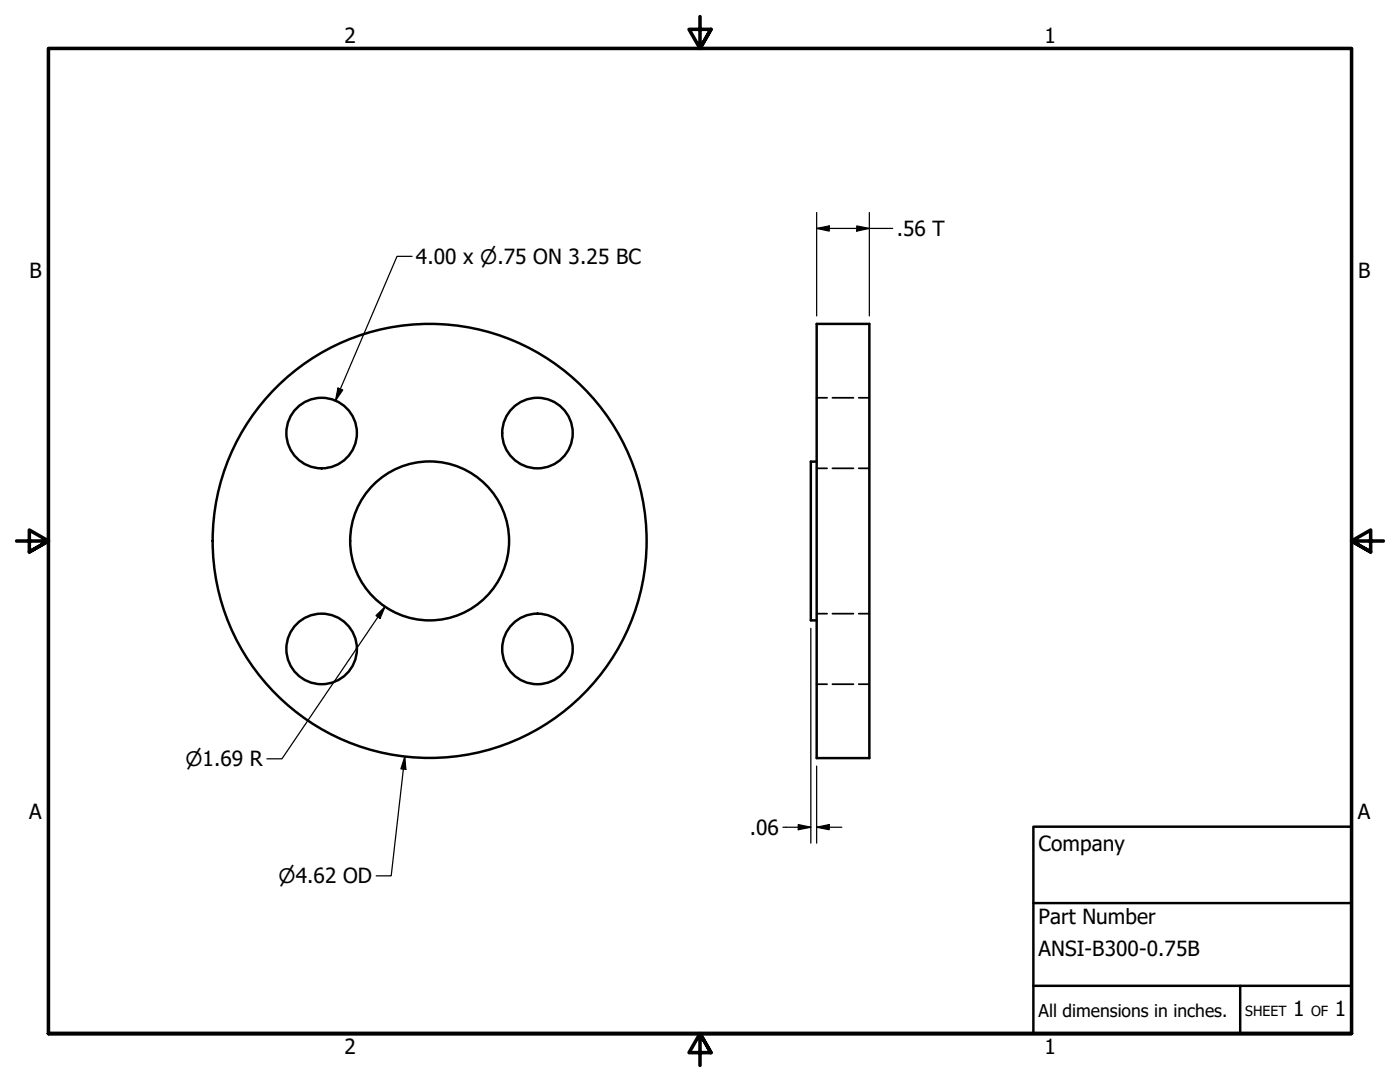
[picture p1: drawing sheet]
<svg xmlns="http://www.w3.org/2000/svg" width="279mm" height="216mm" viewBox="0 0 279 216" stroke-linecap="round" stroke-linejoin="round" font-family="sans-serif">
<!-- layer: Visible (ANSI) -->
<g fill="none" stroke="#000" stroke-width=".49">
<path d="M163 64.6h10.5v86.7h-10.5zM163 92.1h-1.2v31.7h1.2"/>
<circle cx="64.2" cy="86.4" r="7"/>
<circle cx="107.3" cy="86.4" r="7"/>
<circle cx="85.7" cy="107.9" r="15.9"/>
<circle cx="85.7" cy="107.9" r="43.3"/>
<circle cx="64.2" cy="129.5" r="7"/>
<circle cx="107.3" cy="129.5" r="7"/>
</g>
<!-- layer: Hidden (ANSI) -->
<path d="M163 79.4h2.1M166.1 79.4h4.2M171.4 79.4h2.1M163 93.5h2.1M166.1 93.5h4.2M171.4 93.5h2.1M163 136.5h2.1M163 122.4h2.1M166.1 136.5h4.2M166.1 122.4h4.2M171.4 136.5h2.1M171.4 122.4h2.1" fill="none" stroke="#000" stroke-width=".35"/>
<!-- layer: Border (ANSI) -->
<path d="M139.7 3.3v6.4l-2.2-3.8h4.4l-2.2 3.8 2.2-3.8M3.3 107.9h6.4l-3.8-2.1v4.3l3.8-2.2-3.8 2.2M276.1 107.9h-6.4l3.8-2.1v4.3l-3.8-2.2 3.8 2.2M9.7 206.2v-196.5h260v196.5h-260h260M141.9 210l-2.2-3.8 2.2 3.8h-4.4l2.2-3.8v6.4" fill="none" stroke="#000" stroke-width=".71"/>
<!-- layer: Title (ANSI) -->
<path d="M206.2 165h63.5v41.2h-63.5zM206.2 196.7h63.5M206.2 180.2h63.5M247.5 196.7v9.5" fill="none" stroke="#000" stroke-width=".49"/>
<!-- layer: Dimension (ANSI) -->
<g fill="none" stroke="#000" stroke-width=".25">
<path d="M82.2 51.2h-3l-12.2 28.7M163 45.6l2.5-.5v1zM163 45.6h15.2M163 42.4v20.6M171 45.1l2.5 .5-2.5 .5zM173.5 42.4v20.6M67.5 77.4l.9 .4-1.4 2.1zM75 122.8l1.8-1.7-1 2.3zM76.8 121.1l-20.5 30.3h-3M161.8 125.4v42.8M80.8 151l.2 2.5-1-.1zM80.8 151l-2.7 23.8h-3"/>
<path d="M163 152.9v15.3M156.2 165.1h5.6M159.3 164.5l2.5 .6-2.5 .5zM163 165.1l2.5-.6v1.1zM163 165.1h5"/>
</g>
<g fill="#000">
<path d="M163 45.6l2.5-.5v1z" fill-rule="evenodd"/>
<path d="M171 45.1l2.5 .5-2.5 .5z" fill-rule="evenodd"/>
<path d="M67.5 77.4l.9 .4-1.4 2.1z" fill-rule="evenodd"/>
<path d="M75 122.8l1.8-1.7-1 2.3z" fill-rule="evenodd"/>
<path d="M80.8 151l.2 2.5-1-.1z" fill-rule="evenodd"/>
<path d="M159.3 164.5l2.5 .6-2.5 .5z" fill-rule="evenodd"/>
<path d="M163 165.1l2.5-.6v1.1z" fill-rule="evenodd"/>
</g>
<g font-size="4.2">
<text x="68.7" y="8.6">2</text>
<text x="208.4" y="8.6">1</text>
<text x="179" y="47.1">.56 T</text>
<text x="83" y="52.6">4.00 x ⌀.75 ON 3.25 BC</text>
<text x="5.9" y="55.5">B</text>
<text x="271" y="55.5">B</text>
<text x="5.8" y="163.4">A</text>
<text x="149.6" y="166.6">.06</text>
<text x="271" y="163.4">A</text>
<text x="207.3" y="169.8">Company</text>
<text x="207.3" y="184.4">Part Number</text>
<text x="207.3" y="190.7">ANSI-B300-0.75B</text>
<text x="258.1" y="202.8">1</text>
<text x="266.4" y="202.8">1</text>
<text x="68.7" y="210.3">2</text>
<text x="208.4" y="210.3">1</text>
</g>
<g font-size="4">
<text x="37" y="152.9">⌀1.69 R</text>
<text x="55.6" y="176.2">⌀4.62 OD</text>
</g>
<text font-size="3.5" x="207.3" y="202.9">All dimensions in inches.</text>
<g font-size="2.8">
<text x="248.5" y="202.8">SHEET</text>
<text x="261.7" y="202.8">OF</text>
</g>
</svg>
